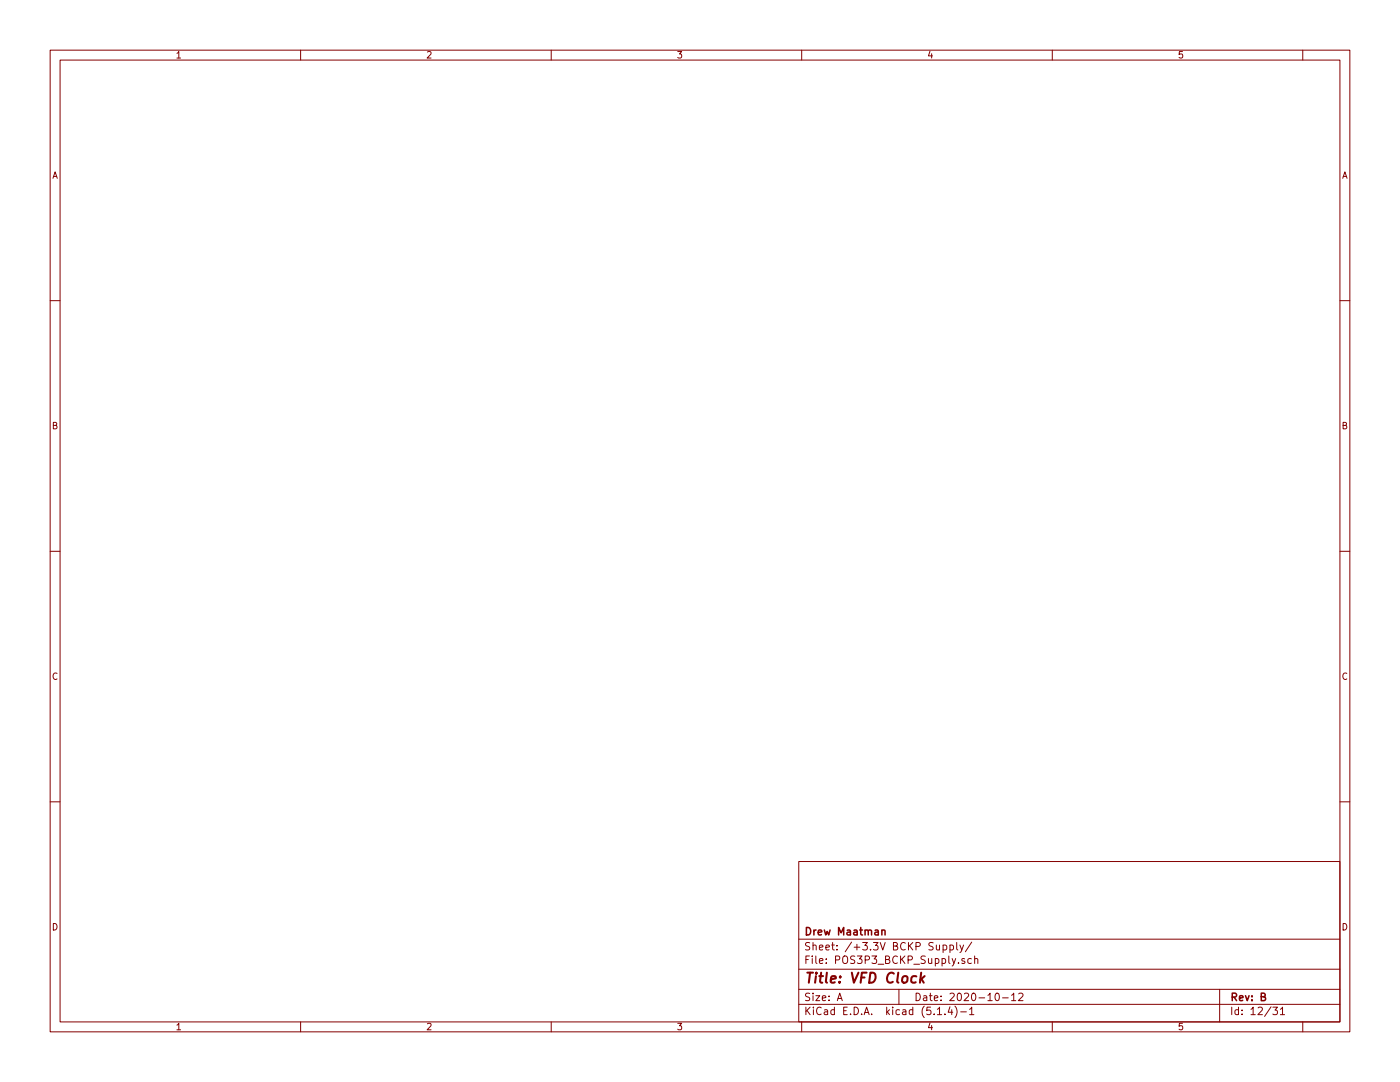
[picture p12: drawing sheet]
<svg xmlns="http://www.w3.org/2000/svg" width="279mm" height="216mm" viewBox="0 0 279 216" stroke-linecap="round" stroke-linejoin="round" font-family="sans-serif">
<g fill="none" stroke="#840000" stroke-width=".2">
<path d="M10 10h259.4v195.9h-259.4zM12 12h255.4v191.9h-255.4zM60 10v2M110 10v2M160 10v2M210 10v2M260 10v2M10 60h2M267.4 60h2M10 110h2M267.4 110h2M10 160h2"/>
<path d="M267.4 160h2M159.4 171.9h108v32h-108zM159.4 197.4h108M159.4 193.4h108M159.4 187.4h108M167.1 199.7l.5-1.5 .5 1.5M167.2 199.2h.8M179.4 197.4v3M188.2 188.6h.4l.4 .2-.1 .6-.3 .2-.4-.1M188.2 188.6v1.5M189.6 188.6h.4l.3 .2-.1 .6-.2 .2-.4-.1M189.6 188.6v1.5"/>
<path d="M190.9 188.1v1.3l.3 .2M191.6 188.6l.3 1M192.3 188.6l-.5 1.3-.2 .2M192.5 191.3h-.3l-.3 .2 .1 .2 .5 .1v.4h-.6M193.9 191.3h-.5l-.3 .2 .1 .6 .2 .2 .5-.1M193.9 188l-1.2 1.9M194.5 191.4l.2-.1h.4v1M194.5 190.8v1.5M198.8 198.2h.2a.86 .86 0 0 1 .1 1.5 .8 .8 0 0 1-.6-.7 .8 .8 0 0 1 .3-.8zM200.1 199.1h1.1M201.9 198.6l.4-.4v1.5M201.9 199.7h.8"/>
<path d="M203.3 198.3l.6-.1 .3 .4-1 1.1h1M243.4 197.4v6.5M60 203.9v2M110 203.9v2M159.4 200.4h108M160 203.9v2M187.1 202.5h.8M188.6 202.3v.2M189.6 200.9l-.4 1.1h.9M189.9 201.5v1M190.6 200.8a1.71 1.71 0 0 1 0 2.2M191.7 201.9h1.2"/>
<path d="M193.5 201.4l.4-.4v1.5M193.5 202.5h.9M210 203.9v2M254 201h.9l-.4 .5 .4 .2v.6l-.2 .2-.7-.2M255.5 201.4l.5-.4v1.5M255.5 202.5h.9M260 203.9v2"/>
</g>
<path d="M183.8 194.1l-.2 2M183.9 195.3l.5 .8M184.5 194.8l-.8 .7" fill="none" stroke="#840000" stroke-width=".41"/>
<path d="M176 185.7l.2-.1h.4v1M176 185.6v1" fill="none" stroke="#840000" stroke-width=".3"/>
<text font-size="2.8" fill="#840000" x="160.4" y="196.2">Title: VFD Clock</text>
<g font-size="2.1" fill="#840000">
<text x="160.4" y="189.6">Sheet: /+3.3V BCKP Supply/</text>
<text x="160.4" y="186.6">Drew Maatman</text>
<text x="160.4" y="192.3">File: POS3P3_BCKP_Supply.sch</text>
<text x="160.4" y="202.5">KiCad E.D.A. kicad (5.1.4)-1</text>
<text x="160.4" y="199.7">Size: A</text>
<text x="182.4" y="199.7">Date: 2020-10-12</text>
<text x="245.4" y="199.7">Rev: B</text>
<text x="245.4" y="202.5">Id: 12/31</text>
</g>
<g font-size="1.8" fill="#840000">
<text x="35" y="11.6">1</text>
<text x="85" y="11.6">2</text>
<text x="135" y="11.6">3</text>
<text x="185" y="11.6">4</text>
<text x="235" y="11.6">5</text>
<text x="10.4" y="35.6">A</text>
<text x="267.8" y="35.6">A</text>
<text x="10.4" y="85.6">B</text>
<text x="267.8" y="85.6">B</text>
<text x="10.4" y="135.6">C</text>
<text x="267.8" y="135.6">C</text>
<text x="10.4" y="185.6">D</text>
<text x="267.8" y="185.6">D</text>
<text x="35" y="205.5">1</text>
<text x="85" y="205.5">2</text>
<text x="135" y="205.5">3</text>
<text x="185" y="205.5">4</text>
<text x="235" y="205.5">5</text>
</g>
</svg>
